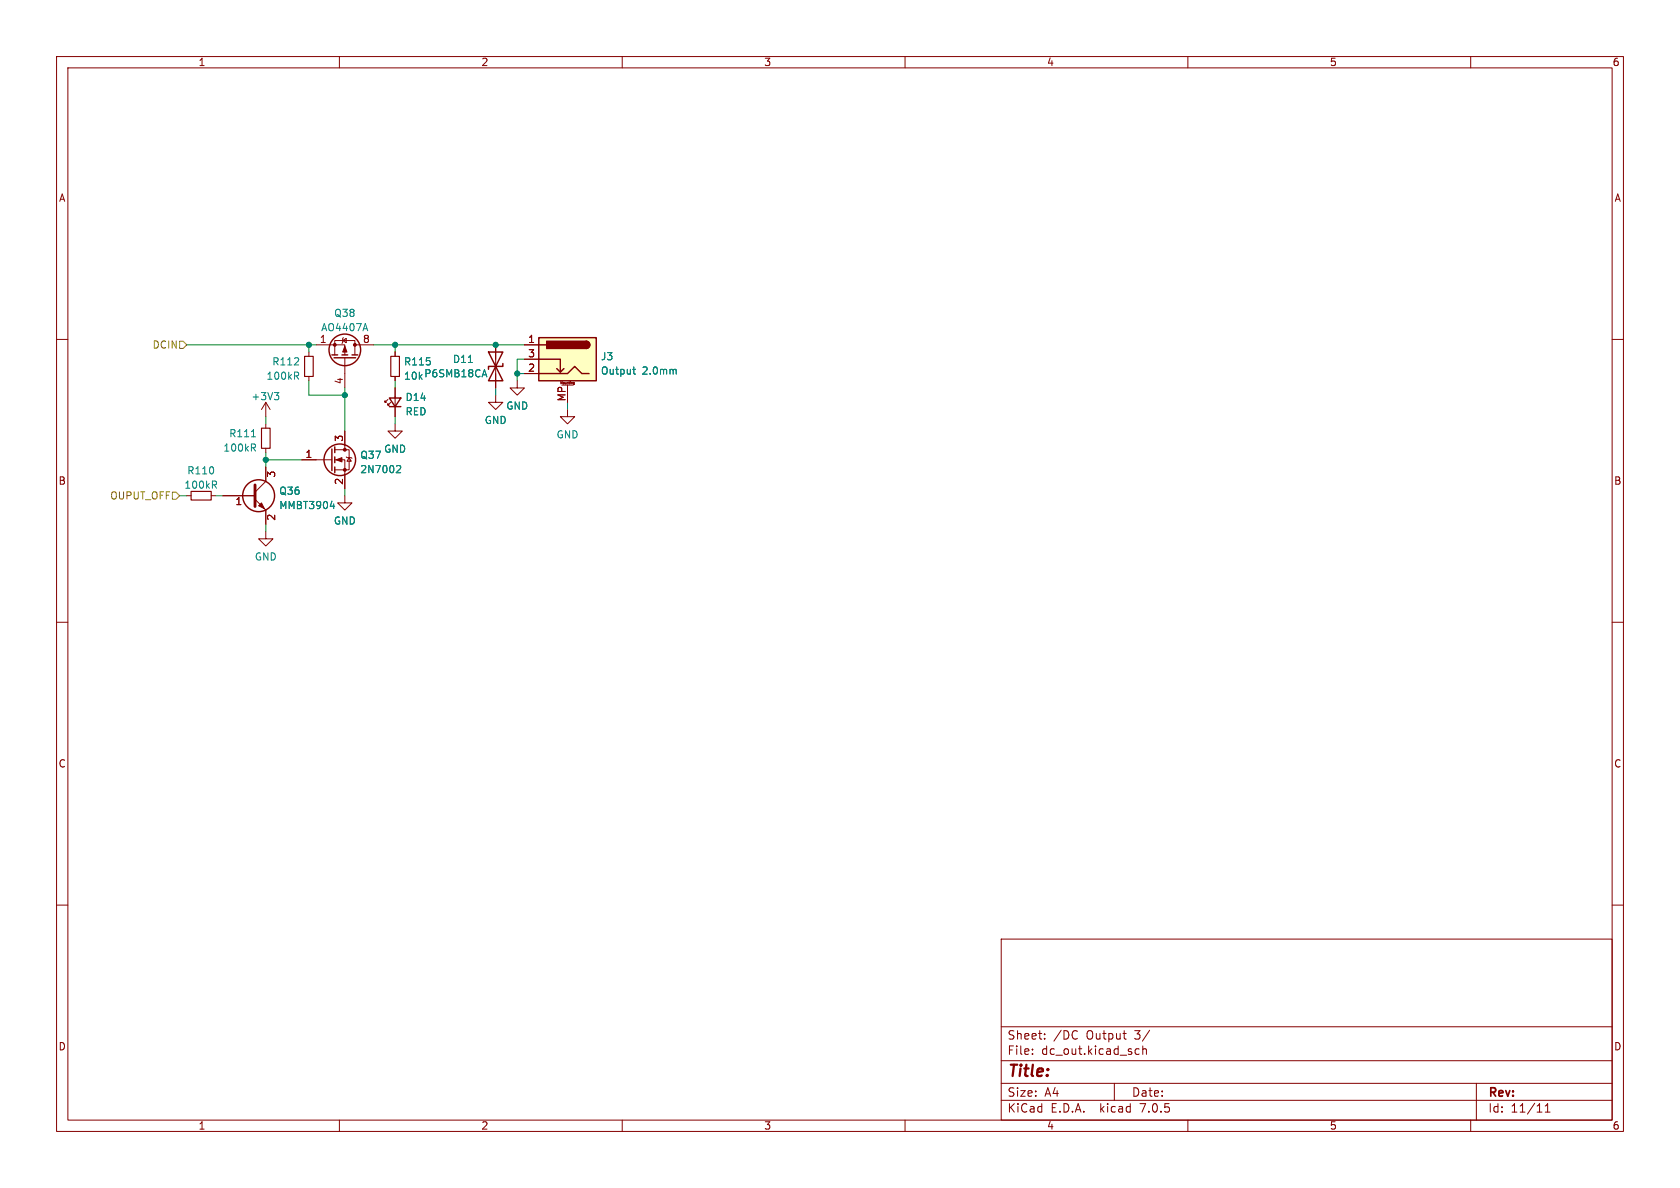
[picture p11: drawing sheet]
<svg xmlns="http://www.w3.org/2000/svg" width="297mm" height="210mm" viewBox="0 0 297 210" stroke-linecap="round" stroke-linejoin="round" font-family="sans-serif">
<g fill="none" stroke="#840000" stroke-width=".18">
<path d="M10 10h277v190h-277zM12 12h273v186h-273zM60 10v2M110 10v2M160 10v2M210 10v2M260 10v2M10 60h2M60.7 59.7l-.1 .1v.8l-.1 .1M285 60h2M47 71.1l-.8 1.3M47 71.1v2.6"/>
<path d="M47 74.9v.8M47 79.2v.8M47 71.1l.8 1.3M54.6 62.2v.8M54.6 66.5v.8M55.9 61h5.1v1.7M59.2 79.5h2.5v3.6h-2.5M59.2 62.7v-2.5h3.5v2.5M60.6 60.2l.6-.4v.8zM61 63.2v5.4M61 76.2v3.3M62.7 61h3.3"/>
<path d="M68.6 70.6l-.5 .5v-.2v.2h.2M69.1 71.1l-.5 .5v-.2v.2h.2M69.8 74.9v1.3h1.3l-1.3 1.3-1.2-1.3h1.2M69.8 62.2v.8M69.8 66.5v.8M69.8 68.6v5.1M87.6 69.9v1.2h1.3l-1.3 1.3-1.2-1.3h1.2M87.6 61v7.6M91.4 67.3v1.3h1.3l-1.3 1.3-1.2-1.3h1.2M92.7 61h2.5M92.7 66h2.5M92.7 63.5h2.5"/>
<path d="M99.1 67.9v-.4l.2 .3 .1-.3v.4M99.3 68.1h2M100.3 72.4v1.3h1.3l-1.3 1.2-1.2-1.2h1.2M100.3 68.1v3M100.6 67.5v.3M100.8 67.5h.1M101.5 68h-.1M101.5 67.8h-.1v-.2h.1v.3M101.5 67.9v.1M33 87.6h.8M37.3 87.6h.8M39.4 87.6h5.7"/>
<path d="M45.1 88.3l1.9 1.9v2.5M47 94v1.3h1.3l-1.3 1.2-1.3-1.2h1.3M47 82.6v2.5l-1.9 1.9M53.3 81.3h5.4M59.2 81.3h1.8v5.1M61 87.6v1.3h1.2l-1.2 1.3-1.3-1.3h1.3M61.2 80.8l.1 .1h.8l.1 .1M61.7 80.9l.4 .6h-.8zM10 110h2M285 110h2M10 160h2M285 160h2"/>
<path d="M177 166h108v32h-108zM60 198v2M110 198v2M160 198v2M177 194.5h108M177 191.5h108M177 187.5h108M177 181.5h108M182.5 186.3v.1M182.5 185.5v.1M184.7 183.6v.1M184.7 182.8v.1"/>
<path d="M190.4 182.3h.1M190.5 183.6h-.1M197 191.5v3M198.5 182.7h.6M198.8 183.6l.3 .1M200.7 186.3l.3 .1 .4-.1M201.4 185.5l-.4-.1-.3 .1M202 185.5l.2-.1 .4 .1 .1 .9M202 184.9v1.5M203.2 182.1l-1.2 2M210 198v2M260 198v2"/>
<path d="M261 191.5v6.5M271.7 196.6h.9M273.2 196.6h.8M273.2 195.5l.4-.4v1.5"/>
</g>
<g fill="none" stroke="#008484" stroke-width=".18">
<path d="M64.6 57.2l.4 1.3M44.5 77.2h.7M44.8 79.1l.4 .7M45.1 78.5l.1 .2-.1 .4M48.5 69.4h.8l-.4 .5M49 69.9l.3 .2v.3l-.3 .3M52.4 66.4l.4 .7M52.7 65.8l.1 .2-.1 .4M85.6 65.3l.5 1.3M111.9 65.3h.5M112 66l.4 .1M119.4 65.3l.1 .2v.6"/>
<path d="M37.9 85.7l.4 .6M38.2 85.1l.1 .2-.1 .3M58.4 89.5h.8M70.3 82.3l.4 .1 .1 .3-.8 .9h.8"/>
</g>
<path d="M46.2 75.7h1.6v3.5h-1.6zM53.8 63h1.6v3.5h-1.6zM69.1 63h1.5v3.5h-1.5zM33.8 86.9h3.5v1.5h-3.5z" fill="none" stroke="#840000" stroke-width=".2"/>
<g fill="none" stroke="#840000" stroke-width=".25">
<path d="M95.2 59.7h10.2v7.6h-10.2zM58.7 79.4v3.8M58.7 62.7h1M59.1 63.2h3.8M59.2 79v1M60.5 62.7h1M62.2 62.7h1M68.8 70.4h2.1l-1.1 1.5zM68.8 71.9h2.1M86.4 62.2h2.5l-2.5 5.1h2.5zM88.9 64.3v.5h-2.5v.5M95.2 63.5h3.9v2.3l.6-.6"/>
<path d="M95.2 66h5.1l1.3-1.2 1.3 1.2h1.2M95.2 61h1.3M98.4 65.2l.7 .6M103.6 60.3a.64 .64 0 0 1 .7 .7 .64 .64 0 0 1-.7 .6M59.2 80.8v1M59.2 82.6v1"/>
<circle cx="61" cy="61.8" r="2.79"/>
<circle cx="45.7" cy="87.6" r="2.82"/>
<circle cx="60.1" cy="81.3" r="2.79"/>
</g>
<path d="M45.1 85.7v3.8" fill="none" stroke="#840000" stroke-width=".51"/>
<g fill="#840000" stroke="#840000" stroke-width=".18">
<path d="M45.7 89.4l.5-.5 .5 1z"/>
<path d="M59.4 81.3l1.1-.4v.8z"/>
<path d="M61 61.2l.3 1h-.7z"/>
<circle cx="61" cy="83.1" r=".25"/>
<circle cx="61" cy="79.5" r=".25"/>
<circle cx="59.2" cy="61" r=".25"/>
<circle cx="62.7" cy="61" r=".25"/>
</g>
<path d="M95.2 59.7h10.2v7.6h-10.2z" fill="#ffffc2" stroke="#ffffc2" stroke-width=".18"/>
<g fill="#840000" stroke="#840000" stroke-width=".25">
<path d="M103.6 60.3a.64 .64 0 0 1 .7 .7 .64 .64 0 0 1-.7 .6z"/>
<path d="M96.6 60.3h7v1.3h-7z"/>
</g>
<path d="M31.7 60.3h.7l.6 .7-.6 .6h-.7zM30.5 87h.6l.6 .6-.6 .7h-.6z" fill="none" stroke="#848400" stroke-width=".18"/>
<g fill="none" stroke="#008400" stroke-width=".18">
<path d="M33 61h22.9M47 73.7v1.2M54.6 61v1.2M54.6 67.3v2.6h6.4M61 68.6v7.6M66 61h26.7M69.8 61v1.2M69.8 67.3v1.3M69.8 73.7v1.2M87.6 68.6v1.3M91.4 66h1.3M92.7 63.5h-1.3v3.8"/>
<path d="M100.3 71.1v1.3M31.7 87.6h1.3M38.1 87.6h1.3M47 80v2.6M47 92.7v1.3M47 81.3h6.3M61 86.4v1.2"/>
</g>
<g fill="#008400" stroke="#008400" stroke-width=".18">
<circle cx="54.6" cy="61" r=".46"/>
<circle cx="47" cy="81.3" r=".46"/>
<circle cx="61" cy="69.9" r=".46"/>
<circle cx="87.6" cy="61" r=".46"/>
<circle cx="69.8" cy="61" r=".46"/>
<circle cx="91.4" cy="66" r=".46"/>
</g>
<text font-size="2.8" fill="#840000" x="178" y="190.8">Title:</text>
<g font-size="2.1" fill="#840000">
<text x="178" y="183.9">Sheet:</text>
<text x="186.2" y="183.9">/DC</text>
<text x="191.9" y="183.9">Output</text>
<text x="200.5" y="183.9">3/</text>
<text x="178" y="186.6">File:</text>
<text x="184" y="186.6">dc_out.kicad_sch</text>
<text x="178" y="196.8">KiCad</text>
<text x="178" y="194">Size:</text>
<text x="184.6" y="194">A4</text>
<text x="185.7" y="196.8">E.D.A.</text>
<text x="194.4" y="196.8">kicad</text>
<text x="200" y="194">Date:</text>
<text x="201.5" y="196.8">7.0.5</text>
<text x="263" y="194.2">Rev:</text>
<text x="263" y="196.8">Id:</text>
<text x="267" y="196.8">11/11</text>
</g>
<g font-size="1.8" fill="#840000">
<text x="35" y="11.8">1</text>
<text x="85" y="11.8">2</text>
<text x="135" y="11.8">3</text>
<text x="185" y="11.8">4</text>
<text x="235" y="11.8">5</text>
<text x="285" y="11.8">6</text>
<text x="10.4" y="35.8">A</text>
<text x="285.4" y="35.8">A</text>
<text x="56.5" y="60.7">1</text>
<text x="64.1" y="60.7">8</text>
<text x="93.3" y="60.7">1</text>
<text x="93.3" y="65.8">2</text>
<text x="93.3" y="63.2">3</text>
<text x="60.7" y="68" transform="rotate(-90 60.7 68)">4</text>
<text x="100.1" y="71" transform="rotate(-90 100.1 71)">MP</text>
<text x="53.9" y="81">1</text>
<text x="60.7" y="78.1" transform="rotate(-90 60.7 78.1)">3</text>
<text x="10.3" y="85.8">B</text>
<text x="41.6" y="89.5">1</text>
<text x="48.9" y="84.5" transform="rotate(-90 48.9 84.5)">3</text>
<text x="60.7" y="85.8" transform="rotate(-90 60.7 85.8)">2</text>
<text x="285.3" y="85.8">B</text>
<text x="48.9" y="92.1" transform="rotate(-90 48.9 92.1)">2</text>
<text x="10.3" y="135.8">C</text>
<text x="285.3" y="135.8">C</text>
<text x="10.3" y="185.8">D</text>
<text x="285.3" y="185.8">D</text>
<text x="35" y="199.8">1</text>
<text x="85" y="199.8">2</text>
<text x="135" y="199.8">3</text>
<text x="185" y="199.8">4</text>
<text x="235" y="199.8">5</text>
<text x="285" y="199.8">6</text>
</g>
<g font-size="1.8" fill="#008484">
<text x="56.7" y="58.7">AO4407A</text>
<text x="59" y="56.2">Q38</text>
<text x="48.1" y="64.8">R112</text>
<text x="71.4" y="64.8">R115</text>
<text x="80" y="64.3">D11</text>
<text x="106.2" y="63.8">J3</text>
<text x="44.4" y="70.9">+3V3</text>
<text x="47" y="67.3">100kR</text>
<text x="71.4" y="67.3">10k P6SMB18CA</text>
<text x="71.6" y="71">D14</text>
<text x="106.2" y="66.4">Output</text>
<text x="113.5" y="66.4">2.0mm</text>
<text x="40.5" y="77.5">R111</text>
<text x="71.6" y="73.6">RED</text>
<text x="85.6" y="75.1">GND</text>
<text x="89.4" y="72.6">GND</text>
<text x="98.3" y="77.7">GND</text>
<text x="39.4" y="80">100kR</text>
<text x="63.6" y="81.3">Q37</text>
<text x="63.6" y="83.8">2N7002</text>
<text x="67.9" y="80.2">GND</text>
<text x="32.5" y="86.6">100kR</text>
<text x="33" y="84">R110</text>
<text x="49.3" y="87.6">Q36</text>
<text x="49.3" y="90.2">MMBT3904</text>
<text x="59" y="92.9">GND</text>
<text x="45" y="99.2">GND</text>
</g>
<g font-size="1.8" fill="#848400">
<text x="27" y="61.8">DCIN</text>
<text x="19.5" y="88.5">OUPUT_OFF</text>
</g>
<text font-size=".5" fill="#840000" x="98.9" y="68.1">Mounting</text>
</svg>
